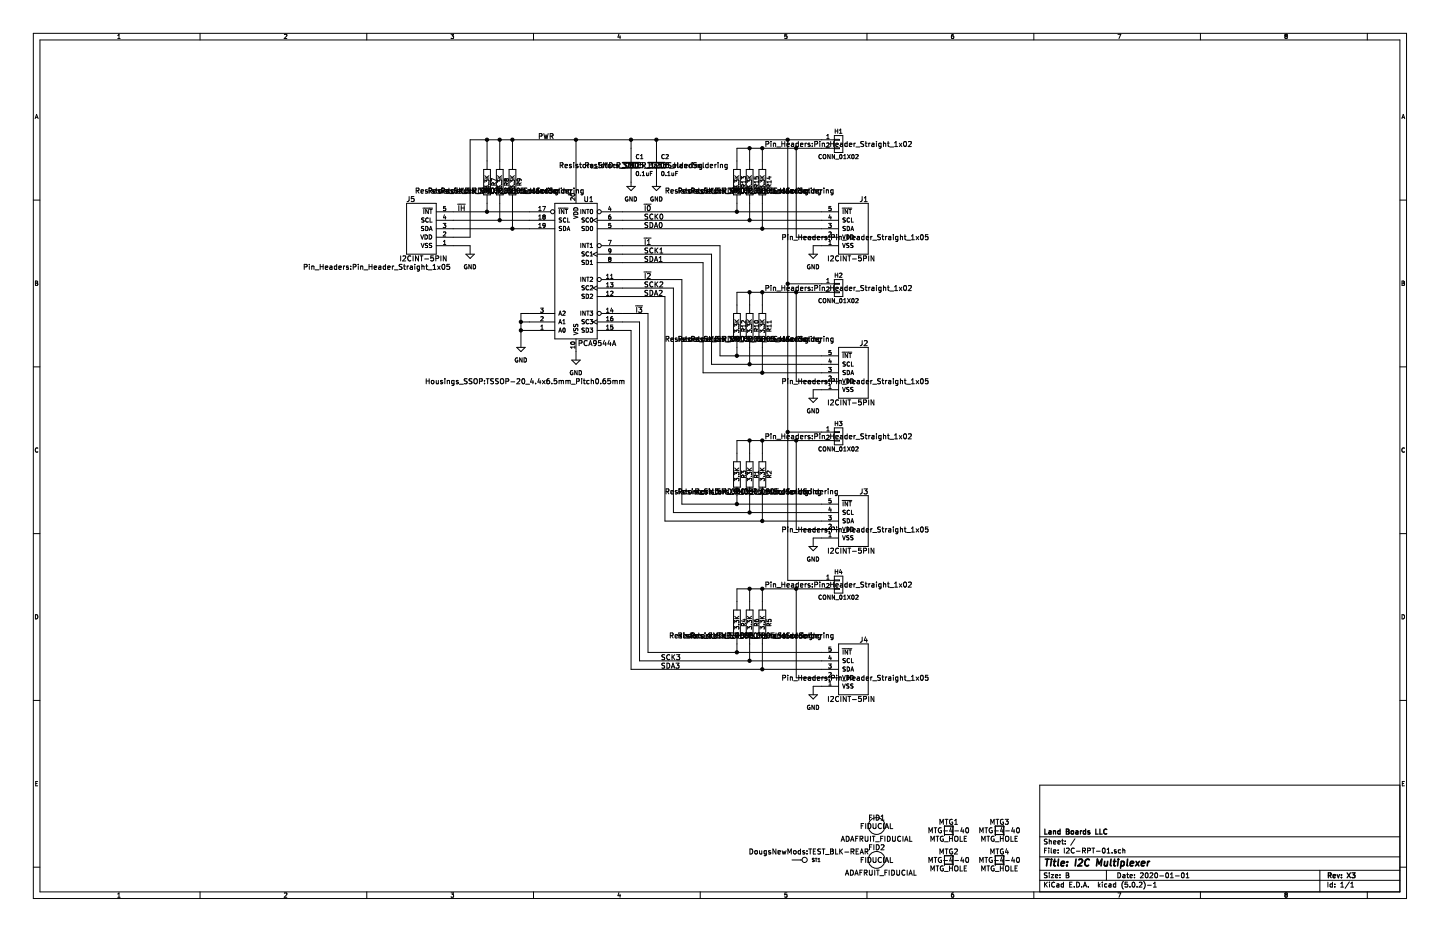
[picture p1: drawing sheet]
EESchema Schematic File Version 4
LIBS:I2C-RPT-01-cache
EELAYER 26 0
EELAYER END
$Descr B 17000 11000
encoding utf-8
Sheet 1 1
Title "I2C Multiplexer"
Date "2020-01-01"
Rev "X3"
Comp "Land Boards LLC"
Comment1 ""
Comment2 ""
Comment3 ""
Comment4 ""
$EndDescr
$Comp
L I2C-RPT-01-rescue:MTG_HOLE MTG1
U 1 1
P 11200 9800
F 0 "MTG1" H 11200 9900 60  0000 C CNN
F 1 "MTG_HOLE" H 11200 9700 60  0000 C CNN
F 2 "MTG-4-40" H 11200 9800 60  0000 C CNN
F 3 "~" H 11200 9800 60  0000 C CNN
	1    11200 9800
	1    0    0    -1  
$EndComp
$Comp
L I2C-RPT-01-rescue:ADAFRUIT_FIDUCIAL FID2
U 1 1
P 10350 10150
F 0 "FID2" H 10350 10300 60  0000 C CNN
F 1 "ADAFRUIT_FIDUCIAL" H 10400 10000 60  0000 C CNN
F 2 "FIDUCIAL" H 10350 10150 60  0000 C CNN
F 3 "~" H 10350 10150 60  0000 C CNN
	1    10350 10150
	1    0    0    -1  
$EndComp
$Comp
L I2C-RPT-01-rescue:ADAFRUIT_FIDUCIAL FID1
U 1 1
P 10350 9750
F 0 "FID1" H 10350 9850 60  0000 C CNN
F 1 "ADAFRUIT_FIDUCIAL" H 10350 9600 60  0000 C CNN
F 2 "FIDUCIAL" H 10350 9750 60  0000 C CNN
F 3 "~" H 10350 9750 60  0000 C CNN
	1    10350 9750
	1    0    0    -1  
$EndComp
$Comp
L I2C-RPT-01-rescue:CONN_1 ST1
U 1 1
P 9500 10150
F 0 "ST1" H 9580 10150 40  0000 L CNN
F 1 "CONN_1" H 9500 10205 30  0001 C CNN
F 2 "DougsNewMods:TEST_BLK-REAR" H 9550 10250 60  0000 C CNN
F 3 "" H 9500 10150 60  0000 C CNN
	1    9500 10150
	1    0    0    -1  
$EndComp
$Comp
L I2C-RPT-01-rescue:MTG_HOLE MTG2
U 1 1
P 11200 10150
F 0 "MTG2" H 11200 10250 60  0000 C CNN
F 1 "MTG_HOLE" H 11200 10050 60  0000 C CNN
F 2 "MTG-4-40" H 11200 10150 60  0000 C CNN
F 3 "~" H 11200 10150 60  0000 C CNN
	1    11200 10150
	1    0    0    -1  
$EndComp
$Comp
L I2C-RPT-01-rescue:MTG_HOLE MTG3
U 1 1
P 11800 9800
F 0 "MTG3" H 11800 9900 60  0000 C CNN
F 1 "MTG_HOLE" H 11800 9700 60  0000 C CNN
F 2 "MTG-4-40" H 11800 9800 60  0000 C CNN
F 3 "~" H 11800 9800 60  0000 C CNN
	1    11800 9800
	1    0    0    -1  
$EndComp
$Comp
L I2C-RPT-01-rescue:MTG_HOLE MTG4
U 1 1
P 11800 10150
F 0 "MTG4" H 11800 10250 60  0000 C CNN
F 1 "MTG_HOLE" H 11800 10050 60  0000 C CNN
F 2 "MTG-4-40" H 11800 10150 60  0000 C CNN
F 3 "~" H 11800 10150 60  0000 C CNN
	1    11800 10150
	1    0    0    -1  
$EndComp
$Comp
L I2C-RPT-01-rescue:PCA9544A U1
U 1 1
P 6800 3200
F 0 "U1" H 6950 4050 60  0000 C CNN
F 1 "PCA9544A" H 7050 2350 60  0000 C CNN
F 2 "Housings_SSOP:TSSOP-20_4.4x6.5mm_Pitch0.65mm" H 6200 1900 60  0000 C CNN
F 3 "" H 6850 3050 60  0000 C CNN
	1    6800 3200
	1    0    0    -1  
$EndComp
Wire Wire Line
	5550 1650 5750 1650
Wire Wire Line
	6800 1650 6800 2250
Wire Wire Line
	5350 2900 5550 2900
Wire Wire Line
	5550 2900 5550 3000
$Comp
L I2C-RPT-01-rescue:GND #PWR01
U 1 1
P 5550 3000
F 0 "#PWR01" H 5550 2750 50  0001 C CNN
F 1 "GND" H 5550 2850 50  0000 C CNN
F 2 "" H 5550 3000 60  0000 C CNN
F 3 "" H 5550 3000 60  0000 C CNN
	1    5550 3000
	1    0    0    -1  
$EndComp
Wire Wire Line
	6800 4150 6800 4250
$Comp
L I2C-RPT-01-rescue:GND #PWR02
U 1 1
P 6800 4250
F 0 "#PWR02" H 6800 4000 50  0001 C CNN
F 1 "GND" H 6800 4100 50  0000 C CNN
F 2 "" H 6800 4250 60  0000 C CNN
F 3 "" H 6800 4250 60  0000 C CNN
	1    6800 4250
	1    0    0    -1  
$EndComp
$Comp
L I2C-RPT-01-rescue:I2CINT-5PIN J5
U 1 1
P 4950 2650
F 0 "J5" H 4850 2950 60  0000 C CNN
F 1 "I2CINT-5PIN" H 5000 2250 60  0000 C CNN
F 2 "Pin_Headers:Pin_Header_Straight_1x05" H 4450 2150 60  0000 C CNN
F 3 "" H 4950 2500 60  0000 C CNN
	1    4950 2650
	1    0    0    -1  
$EndComp
Wire Wire Line
	5350 2500 5750 2500
Wire Wire Line
	5350 2600 5900 2600
Wire Wire Line
	5350 2700 6050 2700
Wire Wire Line
	5350 2800 5550 2800
Wire Wire Line
	5550 2800 5550 1650
$Comp
L I2C-RPT-01-rescue:R R9
U 1 1
P 6050 2150
F 0 "R9" V 6130 2150 50  0000 C CNN
F 1 "3.3K" V 6050 2150 50  0000 C CNN
F 2 "Resistors_SMD:R_0805_HandSoldering" H 6050 2050 60  0000 C CNN
F 3 "" H 6050 2150 60  0000 C CNN
	1    6050 2150
	1    0    0    -1  
$EndComp
$Comp
L I2C-RPT-01-rescue:R R8
U 1 1
P 5900 2150
F 0 "R8" V 5980 2150 50  0000 C CNN
F 1 "3.3K" V 5900 2150 50  0000 C CNN
F 2 "Resistors_SMD:R_0805_HandSoldering" H 5900 2050 60  0000 C CNN
F 3 "" H 5900 2150 60  0000 C CNN
	1    5900 2150
	1    0    0    -1  
$EndComp
$Comp
L I2C-RPT-01-rescue:R R7
U 1 1
P 5750 2150
F 0 "R7" V 5830 2150 50  0000 C CNN
F 1 "3.3K" V 5750 2150 50  0000 C CNN
F 2 "Resistors_SMD:R_0805_HandSoldering" H 5750 2050 60  0000 C CNN
F 3 "" H 5750 2150 60  0000 C CNN
	1    5750 2150
	1    0    0    -1  
$EndComp
Wire Wire Line
	5750 2400 5750 2500
Connection ~ 5750 2500
Wire Wire Line
	5900 2400 5900 2600
Connection ~ 5900 2600
Wire Wire Line
	6050 2400 6050 2700
Connection ~ 6050 2700
Wire Wire Line
	5750 1900 5750 1650
Connection ~ 5750 1650
Wire Wire Line
	5900 1900 5900 1650
Connection ~ 5900 1650
Wire Wire Line
	6050 1900 6050 1650
Connection ~ 6050 1650
Connection ~ 6800 1650
Wire Wire Line
	9400 2800 9700 2800
Wire Wire Line
	8700 1750 8850 1750
Wire Wire Line
	8700 1750 8700 1900
Wire Wire Line
	8850 1900 8850 1750
Connection ~ 8850 1750
Wire Wire Line
	9000 1900 9000 1750
Connection ~ 9000 1750
Wire Wire Line
	7350 2500 8700 2500
Wire Wire Line
	8700 2500 8700 2400
Wire Wire Line
	7350 2600 8850 2600
Wire Wire Line
	8850 2600 8850 2400
Wire Wire Line
	7350 2700 9000 2700
Wire Wire Line
	9000 2700 9000 2400
Connection ~ 9000 2700
Connection ~ 8850 2600
Connection ~ 8700 2500
Wire Wire Line
	9400 4500 9700 4500
Wire Wire Line
	8700 3450 8850 3450
Wire Wire Line
	8700 3450 8700 3600
Wire Wire Line
	8850 3600 8850 3450
Connection ~ 8850 3450
Wire Wire Line
	9000 3600 9000 3450
Connection ~ 9000 3450
Wire Wire Line
	8500 4200 8700 4200
Wire Wire Line
	8700 4200 8700 4100
Wire Wire Line
	8400 4300 8850 4300
Wire Wire Line
	8850 4300 8850 4100
Wire Wire Line
	8300 4400 9000 4400
Wire Wire Line
	9000 4400 9000 4100
Connection ~ 9000 4400
Connection ~ 8850 4300
Connection ~ 8700 4200
Wire Wire Line
	9400 6250 9700 6250
Wire Wire Line
	8700 5200 8850 5200
Wire Wire Line
	8700 5200 8700 5350
Wire Wire Line
	8850 5350 8850 5200
Connection ~ 8850 5200
Wire Wire Line
	9000 5350 9000 5200
Connection ~ 9000 5200
Wire Wire Line
	8050 5950 8700 5950
Wire Wire Line
	8700 5950 8700 5850
Wire Wire Line
	7950 6050 8850 6050
Wire Wire Line
	8850 6050 8850 5850
Wire Wire Line
	7850 6150 9000 6150
Wire Wire Line
	9000 6150 9000 5850
Connection ~ 9000 6150
Connection ~ 8850 6050
Connection ~ 8700 5950
Wire Wire Line
	9400 8000 9700 8000
Wire Wire Line
	8700 6950 8850 6950
Wire Wire Line
	8700 6950 8700 7100
Wire Wire Line
	8850 7100 8850 6950
Connection ~ 8850 6950
Wire Wire Line
	9000 7100 9000 6950
Connection ~ 9000 6950
Wire Wire Line
	7650 7700 8700 7700
Wire Wire Line
	8700 7700 8700 7600
Wire Wire Line
	7550 7800 8850 7800
Wire Wire Line
	8850 7800 8850 7600
Wire Wire Line
	7450 7900 9000 7900
Wire Wire Line
	9000 7900 9000 7600
Connection ~ 9000 7900
Connection ~ 8850 7800
Connection ~ 8700 7700
Wire Wire Line
	9300 1650 9300 3350
Wire Wire Line
	9300 3350 9700 3350
Connection ~ 9300 1650
Wire Wire Line
	9300 5100 9700 5100
Connection ~ 9300 3350
Wire Wire Line
	9300 6850 9700 6850
Connection ~ 9300 5100
Wire Wire Line
	8500 4200 8500 2900
Wire Wire Line
	8500 2900 7350 2900
Wire Wire Line
	7350 3000 8400 3000
Wire Wire Line
	8400 3000 8400 4300
Wire Wire Line
	7350 3100 8300 3100
Wire Wire Line
	8300 3100 8300 4400
Wire Wire Line
	7350 3300 8050 3300
Wire Wire Line
	8050 3300 8050 5950
Wire Wire Line
	7350 3400 7950 3400
Wire Wire Line
	7950 3400 7950 6050
Wire Wire Line
	7350 3500 7850 3500
Wire Wire Line
	7850 3500 7850 6150
Wire Wire Line
	7350 3700 7650 3700
Wire Wire Line
	7650 3700 7650 7700
Wire Wire Line
	7350 3800 7550 3800
Wire Wire Line
	7550 3800 7550 7800
Wire Wire Line
	7450 7900 7450 3900
Wire Wire Line
	7450 3900 7350 3900
$Comp
L I2C-RPT-01-rescue:GND #PWR03
U 1 1
P 9600 3000
F 0 "#PWR03" H 9600 2750 50  0001 C CNN
F 1 "GND" H 9600 2850 50  0000 C CNN
F 2 "" H 9600 3000 60  0000 C CNN
F 3 "" H 9600 3000 60  0000 C CNN
	1    9600 3000
	1    0    0    -1  
$EndComp
Wire Wire Line
	9700 2900 9600 2900
Wire Wire Line
	9600 2900 9600 3000
$Comp
L I2C-RPT-01-rescue:GND #PWR04
U 1 1
P 9600 4700
F 0 "#PWR04" H 9600 4450 50  0001 C CNN
F 1 "GND" H 9600 4550 50  0000 C CNN
F 2 "" H 9600 4700 60  0000 C CNN
F 3 "" H 9600 4700 60  0000 C CNN
	1    9600 4700
	1    0    0    -1  
$EndComp
Wire Wire Line
	9700 4600 9600 4600
Wire Wire Line
	9600 4600 9600 4700
$Comp
L I2C-RPT-01-rescue:GND #PWR05
U 1 1
P 9600 6450
F 0 "#PWR05" H 9600 6200 50  0001 C CNN
F 1 "GND" H 9600 6300 50  0000 C CNN
F 2 "" H 9600 6450 60  0000 C CNN
F 3 "" H 9600 6450 60  0000 C CNN
	1    9600 6450
	1    0    0    -1  
$EndComp
Wire Wire Line
	9700 6350 9600 6350
Wire Wire Line
	9600 6350 9600 6450
$Comp
L I2C-RPT-01-rescue:GND #PWR06
U 1 1
P 9600 8200
F 0 "#PWR06" H 9600 7950 50  0001 C CNN
F 1 "GND" H 9600 8050 50  0000 C CNN
F 2 "" H 9600 8200 60  0000 C CNN
F 3 "" H 9600 8200 60  0000 C CNN
	1    9600 8200
	1    0    0    -1  
$EndComp
Wire Wire Line
	9700 8100 9600 8100
Wire Wire Line
	9600 8100 9600 8200
$Comp
L I2C-RPT-01-rescue:R R14
U 1 1
P 9000 2150
F 0 "R14" V 9080 2150 50  0000 C CNN
F 1 "3.3K" V 9000 2150 50  0000 C CNN
F 2 "Resistors_SMD:R_0805_HandSoldering" H 9000 2050 60  0000 C CNN
F 3 "" H 9000 2150 60  0000 C CNN
	1    9000 2150
	1    0    0    -1  
$EndComp
$Comp
L I2C-RPT-01-rescue:R R15
U 1 1
P 8850 2150
F 0 "R15" V 8930 2150 50  0000 C CNN
F 1 "3.3K" V 8850 2150 50  0000 C CNN
F 2 "Resistors_SMD:R_0805_HandSoldering" H 8850 2050 60  0000 C CNN
F 3 "" H 8850 2150 60  0000 C CNN
	1    8850 2150
	1    0    0    -1  
$EndComp
$Comp
L I2C-RPT-01-rescue:R R13
U 1 1
P 8700 2150
F 0 "R13" V 8780 2150 50  0000 C CNN
F 1 "3.3K" V 8700 2150 50  0000 C CNN
F 2 "Resistors_SMD:R_0805_HandSoldering" H 8700 2050 60  0000 C CNN
F 3 "" H 8700 2150 60  0000 C CNN
	1    8700 2150
	1    0    0    -1  
$EndComp
$Comp
L I2C-RPT-01-rescue:R R11
U 1 1
P 9000 3850
F 0 "R11" V 9080 3850 50  0000 C CNN
F 1 "3.3K" V 9000 3850 50  0000 C CNN
F 2 "Resistors_SMD:R_0805_HandSoldering" H 9000 3700 60  0000 C CNN
F 3 "" H 9000 3850 60  0000 C CNN
	1    9000 3850
	1    0    0    -1  
$EndComp
$Comp
L I2C-RPT-01-rescue:R R10
U 1 1
P 8850 3850
F 0 "R10" V 8930 3850 50  0000 C CNN
F 1 "3.3K" V 8850 3850 50  0000 C CNN
F 2 "Resistors_SMD:R_0805_HandSoldering" H 8850 3700 60  0000 C CNN
F 3 "" H 8850 3850 60  0000 C CNN
	1    8850 3850
	1    0    0    -1  
$EndComp
$Comp
L I2C-RPT-01-rescue:R R12
U 1 1
P 8700 3850
F 0 "R12" V 8780 3850 50  0000 C CNN
F 1 "3.3K" V 8700 3850 50  0000 C CNN
F 2 "Resistors_SMD:R_0805_HandSoldering" H 8700 3700 60  0000 C CNN
F 3 "" H 8700 3850 60  0000 C CNN
	1    8700 3850
	1    0    0    -1  
$EndComp
$Comp
L I2C-RPT-01-rescue:R R2
U 1 1
P 9000 5600
F 0 "R2" V 9080 5600 50  0000 C CNN
F 1 "3.3K" V 9000 5600 50  0000 C CNN
F 2 "Resistors_SMD:R_0805_HandSoldering" H 9050 5400 60  0000 C CNN
F 3 "" H 9000 5600 60  0000 C CNN
	1    9000 5600
	1    0    0    -1  
$EndComp
$Comp
L I2C-RPT-01-rescue:R R1
U 1 1
P 8850 5600
F 0 "R1" V 8930 5600 50  0000 C CNN
F 1 "3.3K" V 8850 5600 50  0000 C CNN
F 2 "Resistors_SMD:R_0805_HandSoldering" H 8850 5400 60  0000 C CNN
F 3 "" H 8850 5600 60  0000 C CNN
	1    8850 5600
	1    0    0    -1  
$EndComp
$Comp
L I2C-RPT-01-rescue:R R3
U 1 1
P 8700 5600
F 0 "R3" V 8780 5600 50  0000 C CNN
F 1 "3.3K" V 8700 5600 50  0000 C CNN
F 2 "Resistors_SMD:R_0805_HandSoldering" H 8700 5400 60  0000 C CNN
F 3 "" H 8700 5600 60  0000 C CNN
	1    8700 5600
	1    0    0    -1  
$EndComp
$Comp
L I2C-RPT-01-rescue:R R5
U 1 1
P 9000 7350
F 0 "R5" V 9080 7350 50  0000 C CNN
F 1 "3.3K" V 9000 7350 50  0000 C CNN
F 2 "Resistors_SMD:R_0805_HandSoldering" H 9000 7200 60  0000 C CNN
F 3 "" H 9000 7350 60  0000 C CNN
	1    9000 7350
	1    0    0    -1  
$EndComp
$Comp
L I2C-RPT-01-rescue:R R6
U 1 1
P 8850 7350
F 0 "R6" V 8930 7350 50  0000 C CNN
F 1 "3.3K" V 8850 7350 50  0000 C CNN
F 2 "Resistors_SMD:R_0805_HandSoldering" H 8850 7200 60  0000 C CNN
F 3 "" H 8850 7350 60  0000 C CNN
	1    8850 7350
	1    0    0    -1  
$EndComp
$Comp
L I2C-RPT-01-rescue:R R4
U 1 1
P 8700 7350
F 0 "R4" V 8780 7350 50  0000 C CNN
F 1 "3.3K" V 8700 7350 50  0000 C CNN
F 2 "Resistors_SMD:R_0805_HandSoldering" H 8750 7200 60  0000 C CNN
F 3 "" H 8700 7350 60  0000 C CNN
	1    8700 7350
	1    0    0    -1  
$EndComp
Wire Wire Line
	6250 3700 6150 3700
Wire Wire Line
	6150 3700 6150 3800
Wire Wire Line
	6250 3800 6150 3800
Connection ~ 6150 3800
Wire Wire Line
	6150 3900 6250 3900
Connection ~ 6150 3900
$Comp
L I2C-RPT-01-rescue:GND #PWR07
U 1 1
P 6150 4100
F 0 "#PWR07" H 6150 3850 50  0001 C CNN
F 1 "GND" H 6150 3950 50  0000 C CNN
F 2 "" H 6150 4100 60  0000 C CNN
F 3 "" H 6150 4100 60  0000 C CNN
	1    6150 4100
	1    0    0    -1  
$EndComp
Text Label 5400 2500 0    60   ~ 0
~IH
Text Label 7600 2500 0    60   ~ 0
~I0
Text Label 7600 2900 0    60   ~ 0
~I1
Text Label 7600 3300 0    60   ~ 0
~I2
Text Label 7500 3700 0    60   ~ 0
~I3
Text Label 6350 1650 0    60   ~ 0
PWR
Wire Wire Line
	9400 2800 9400 1750
Connection ~ 9400 1750
$Comp
L I2C-RPT-01-rescue:CONN_01X02 H1
U 1 1
P 9900 1700
F 0 "H1" H 9900 1850 50  0000 C CNN
F 1 "CONN_01X02" H 9900 1550 50  0000 C CNN
F 2 "Pin_Headers:Pin_Header_Straight_1x02" H 9900 1700 60  0000 C CNN
F 3 "" H 9900 1700 60  0000 C CNN
	1    9900 1700
	1    0    0    -1  
$EndComp
$Comp
L I2C-RPT-01-rescue:CONN_01X02 H2
U 1 1
P 9900 3400
F 0 "H2" H 9900 3550 50  0000 C CNN
F 1 "CONN_01X02" H 9900 3250 50  0000 C CNN
F 2 "Pin_Headers:Pin_Header_Straight_1x02" H 9900 3400 60  0000 C CNN
F 3 "" H 9900 3400 60  0000 C CNN
	1    9900 3400
	1    0    0    -1  
$EndComp
$Comp
L I2C-RPT-01-rescue:CONN_01X02 H3
U 1 1
P 9900 5150
F 0 "H3" H 9900 5300 50  0000 C CNN
F 1 "CONN_01X02" H 9900 5000 50  0000 C CNN
F 2 "Pin_Headers:Pin_Header_Straight_1x02" H 9900 5150 60  0000 C CNN
F 3 "" H 9900 5150 60  0000 C CNN
	1    9900 5150
	1    0    0    -1  
$EndComp
$Comp
L I2C-RPT-01-rescue:CONN_01X02 H4
U 1 1
P 9900 6900
F 0 "H4" H 9900 7050 50  0000 C CNN
F 1 "CONN_01X02" H 9900 6750 50  0000 C CNN
F 2 "Pin_Headers:Pin_Header_Straight_1x02" H 9900 6900 60  0000 C CNN
F 3 "" H 9900 6900 60  0000 C CNN
	1    9900 6900
	1    0    0    -1  
$EndComp
Wire Wire Line
	9400 4500 9400 3450
Connection ~ 9400 3450
Wire Wire Line
	9400 6250 9400 5200
Connection ~ 9400 5200
Wire Wire Line
	9400 8000 9400 6950
Connection ~ 9400 6950
Wire Wire Line
	7450 2150 7450 2200
$Comp
L I2C-RPT-01-rescue:GND #PWR08
U 1 1
P 7450 2200
F 0 "#PWR08" H 7450 1950 50  0001 C CNN
F 1 "GND" H 7450 2050 50  0000 C CNN
F 2 "" H 7450 2200 60  0000 C CNN
F 3 "" H 7450 2200 60  0000 C CNN
	1    7450 2200
	1    0    0    -1  
$EndComp
$Comp
L I2C-RPT-01-rescue:C C1
U 1 1
P 7450 1950
F 0 "C1" H 7500 2050 50  0000 L CNN
F 1 "0.1uF" H 7500 1850 50  0000 L CNN
F 2 "Resistors_SMD:R_0805_HandSoldering" H 7450 1950 60  0000 C CNN
F 3 "" H 7450 1950 60  0000 C CNN
	1    7450 1950
	1    0    0    -1  
$EndComp
Wire Wire Line
	7450 1750 7450 1650
Connection ~ 7450 1650
Wire Wire Line
	7750 2150 7750 2200
$Comp
L I2C-RPT-01-rescue:GND #PWR09
U 1 1
P 7750 2200
F 0 "#PWR09" H 7750 1950 50  0001 C CNN
F 1 "GND" H 7750 2050 50  0000 C CNN
F 2 "" H 7750 2200 60  0000 C CNN
F 3 "" H 7750 2200 60  0000 C CNN
	1    7750 2200
	1    0    0    -1  
$EndComp
$Comp
L I2C-RPT-01-rescue:C C2
U 1 1
P 7750 1950
F 0 "C2" H 7800 2050 50  0000 L CNN
F 1 "0.1uF" H 7800 1850 50  0000 L CNN
F 2 "Resistors_SMD:R_1206_HandSoldering" H 7750 1950 60  0000 C CNN
F 3 "" H 7750 1950 60  0000 C CNN
	1    7750 1950
	1    0    0    -1  
$EndComp
Wire Wire Line
	7750 1750 7750 1650
Connection ~ 7750 1650
$Comp
L I2C-RPT-01-rescue:I2CINT-5PIN J1
U 1 1
P 10100 2650
F 0 "J1" H 10000 2950 60  0000 C CNN
F 1 "I2CINT-5PIN" H 10150 2250 60  0000 C CNN
F 2 "Pin_Headers:Pin_Header_Straight_1x05" H 10100 2500 60  0000 C CNN
F 3 "" H 10100 2500 60  0000 C CNN
	1    10100 2650
	-1   0    0    -1  
$EndComp
$Comp
L I2C-RPT-01-rescue:I2CINT-5PIN J2
U 1 1
P 10100 4350
F 0 "J2" H 10000 4650 60  0000 C CNN
F 1 "I2CINT-5PIN" H 10150 3950 60  0000 C CNN
F 2 "Pin_Headers:Pin_Header_Straight_1x05" H 10100 4200 60  0000 C CNN
F 3 "" H 10100 4200 60  0000 C CNN
	1    10100 4350
	-1   0    0    -1  
$EndComp
$Comp
L I2C-RPT-01-rescue:I2CINT-5PIN J3
U 1 1
P 10100 6100
F 0 "J3" H 10000 6400 60  0000 C CNN
F 1 "I2CINT-5PIN" H 10150 5700 60  0000 C CNN
F 2 "Pin_Headers:Pin_Header_Straight_1x05" H 10100 5950 60  0000 C CNN
F 3 "" H 10100 5950 60  0000 C CNN
	1    10100 6100
	-1   0    0    -1  
$EndComp
$Comp
L I2C-RPT-01-rescue:I2CINT-5PIN J4
U 1 1
P 10100 7850
F 0 "J4" H 10000 8150 60  0000 C CNN
F 1 "I2CINT-5PIN" H 10150 7450 60  0000 C CNN
F 2 "Pin_Headers:Pin_Header_Straight_1x05" H 10100 7700 60  0000 C CNN
F 3 "" H 10100 7700 60  0000 C CNN
	1    10100 7850
	-1   0    0    -1  
$EndComp
Text Label 7600 2600 0    60   ~ 0
SCK0
Text Label 7600 2700 0    60   ~ 0
SDA0
Text Label 7600 3000 0    60   ~ 0
SCK1
Text Label 7600 3100 0    60   ~ 0
SDA1
Text Label 7600 3400 0    60   ~ 0
SCK2
Text Label 7600 3500 0    60   ~ 0
SDA2
Text Label 7800 7800 0    60   ~ 0
SCK3
Text Label 7800 7900 0    60   ~ 0
SDA3
Wire Wire Line
	5750 2500 6250 2500
Wire Wire Line
	5900 2600 6250 2600
Wire Wire Line
	6050 2700 6250 2700
Wire Wire Line
	5750 1650 5900 1650
Wire Wire Line
	5900 1650 6050 1650
Wire Wire Line
	6050 1650 6800 1650
Wire Wire Line
	6800 1650 7450 1650
Wire Wire Line
	8850 1750 9000 1750
Wire Wire Line
	9000 1750 9400 1750
Wire Wire Line
	9000 2700 9700 2700
Wire Wire Line
	8850 2600 9700 2600
Wire Wire Line
	8700 2500 9700 2500
Wire Wire Line
	8850 3450 9000 3450
Wire Wire Line
	9000 3450 9400 3450
Wire Wire Line
	9000 4400 9700 4400
Wire Wire Line
	8850 4300 9700 4300
Wire Wire Line
	8700 4200 9700 4200
Wire Wire Line
	8850 5200 9000 5200
Wire Wire Line
	9000 5200 9400 5200
Wire Wire Line
	9000 6150 9700 6150
Wire Wire Line
	8850 6050 9700 6050
Wire Wire Line
	8700 5950 9700 5950
Wire Wire Line
	8850 6950 9000 6950
Wire Wire Line
	9000 6950 9400 6950
Wire Wire Line
	9000 7900 9700 7900
Wire Wire Line
	8850 7800 9700 7800
Wire Wire Line
	8700 7700 9700 7700
Wire Wire Line
	9300 1650 9700 1650
Wire Wire Line
	9300 3350 9300 5100
Wire Wire Line
	9300 5100 9300 6850
Wire Wire Line
	6150 3800 6150 3900
Wire Wire Line
	6150 3900 6150 4100
Wire Wire Line
	9400 1750 9700 1750
Wire Wire Line
	9400 3450 9700 3450
Wire Wire Line
	9400 5200 9700 5200
Wire Wire Line
	9400 6950 9700 6950
Wire Wire Line
	7450 1650 7750 1650
Wire Wire Line
	7750 1650 9300 1650
$EndSCHEMATC
